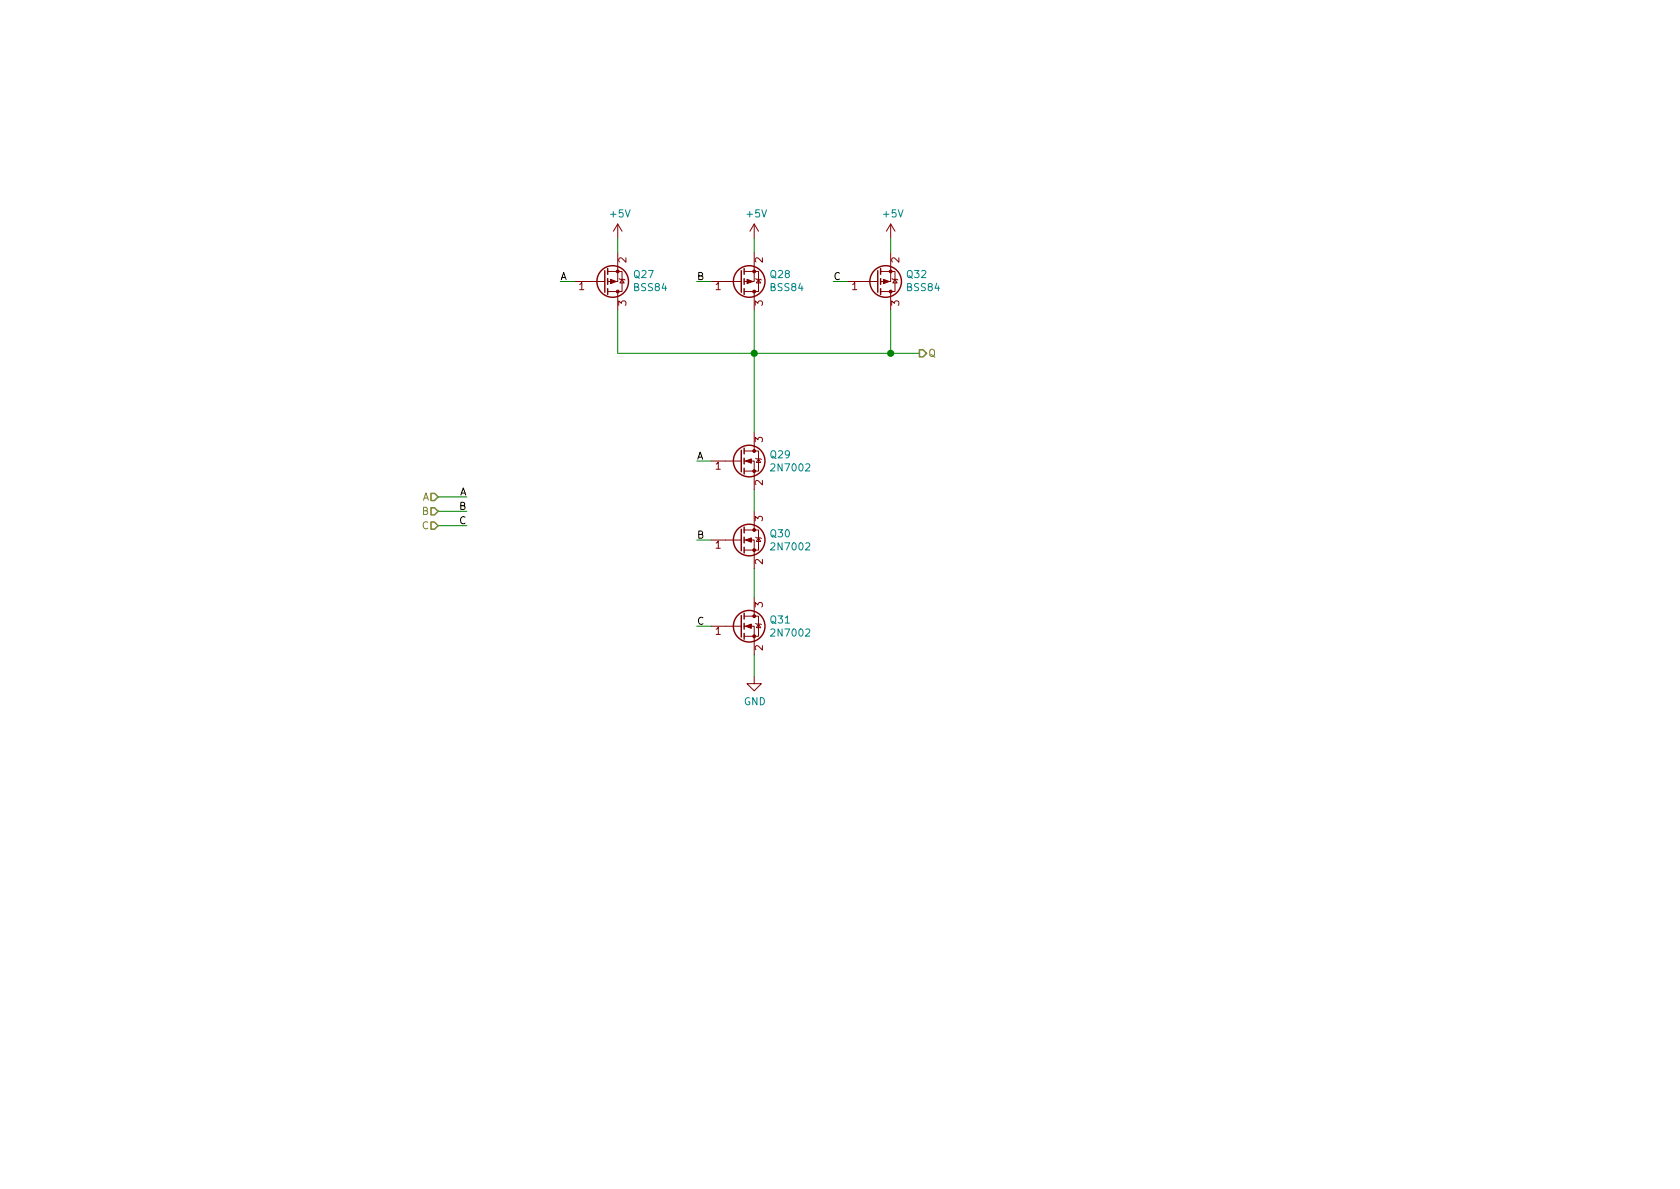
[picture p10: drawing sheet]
<svg xmlns="http://www.w3.org/2000/svg" width="297mm" height="210mm" viewBox="0 0 297 210" stroke-linecap="round" stroke-linejoin="round" font-family="sans-serif">
<g fill="none" stroke="#840000" stroke-width=".25">
<path d="M106.9 47.9v3.8M107.4 47.5v1M107.4 49.3v1M107.4 51v1.1M131.1 47.9v3.8M131.6 47.5v1M131.6 49.3v1M131.6 51v1.1M155.2 47.9v3.8M155.7 47.5v1M155.7 49.3v1M155.7 51v1.1"/>
<path d="M131.1 79.6v3.8M131.6 79.2v1.1M131.1 93.6v3.8M131.6 81v1M131.6 82.8v1M131.6 93.2v1M131.6 95v1M131.6 96.8v1M131.1 108.8v3.8M131.6 108.5v1M131.6 110.2v1M131.6 112v1"/>
<circle cx="108.3" cy="49.8" r="2.79"/>
<circle cx="132.5" cy="49.8" r="2.79"/>
<circle cx="156.6" cy="49.8" r="2.79"/>
<circle cx="132.5" cy="95.5" r="2.79"/>
<circle cx="132.5" cy="81.5" r="2.79"/>
<circle cx="132.5" cy="110.7" r="2.79"/>
</g>
<g fill="#840000" stroke="#840000" stroke-width=".18">
<path d="M132.1 49.4l1 .4-1 .4z"/>
<path d="M107.9 49.4l1.1 .4-1.1 .4z"/>
<path d="M131.8 110.7l1-.3v.7z"/>
<path d="M131.8 95.5l1-.4v.8z"/>
<path d="M131.8 81.5l1-.4v.8z"/>
<path d="M156.2 49.4l1 .4-1 .4z"/>
<circle cx="133.3" cy="48" r=".25"/>
<circle cx="133.3" cy="51.6" r=".25"/>
<circle cx="109.2" cy="48" r=".25"/>
<circle cx="109.2" cy="51.6" r=".25"/>
<circle cx="133.3" cy="112.5" r=".25"/>
<circle cx="133.3" cy="109" r=".25"/>
<circle cx="133.3" cy="97.3" r=".25"/>
<circle cx="133.3" cy="93.7" r=".25"/>
<circle cx="133.3" cy="83.3" r=".25"/>
<circle cx="133.3" cy="79.8" r=".25"/>
<circle cx="157.5" cy="48" r=".25"/>
<circle cx="157.5" cy="51.6" r=".25"/>
</g>
<g fill="none" stroke="#840000" stroke-width=".18">
<path d="M109.2 39.6v2.6M109.2 39.6l-.7 1.3M109.2 39.6l.8 1.3M133.3 39.6v2.6M133.3 39.6l-.7 1.3M133.3 39.6l.8 1.3M157.5 39.6l-.8 1.3M157.5 39.6v2.6M157.5 39.6l.7 1.3M101.6 49.8h5.3M107.4 48h2.6v3.6h-2.6M109.2 44.7v5.1h-1.8"/>
<path d="M109.2 51.6v3.3M109.5 49.3l.1 .1h.8l.1 .1M110 49.4l.4 .6h-.8zM125.7 49.8h5.4M131.6 48h2.5v3.6h-2.5M133.3 44.7v5.1h-1.7M133.3 51.6v3.3M133.6 49.3l.1 .1h.8l.1 .1M134.1 49.4l.4 .6h-.8zM149.9 49.8h5.3M155.7 48h2.5v3.6h-2.5M157.5 44.7v5.1h-1.8"/>
<path d="M157.5 51.6v3.3M157.7 49.3l.2 .1h.7l.1 .1M158.2 49.4l.4 .6h-.7zM131.6 79.8h2.5v3.5h-2.5M133.3 76.4v3.4M125.7 95.5h5.4M125.7 81.5h5.4M131.6 95.5h1.7v5.1M131.6 93.7h2.5v3.6h-2.5M131.6 81.5h1.7v5.1M133.3 90.4v3.3M133.6 95l.1 .1h.8l.1 .1"/>
<path d="M133.6 81l.1 .1h.8l.1 .2M134.1 95.1l.4 .7h-.8zM134.1 81.1l.4 .7h-.8zM125.7 110.7h5.4M131.6 110.7h1.7v5.1M131.6 109h2.5v3.5h-2.5M133.3 119.6v1.3h1.3l-1.3 1.3-1.2-1.3h1.2M133.3 105.7v3.3M133.6 110.2l.1 .2h.8l.1 .1M134.1 110.4l.4 .6h-.8z"/>
</g>
<g fill="none" stroke="#008400" stroke-width=".18">
<path d="M99.1 49.8h2.5M109.2 42.2v2.5M109.2 54.9v7.6h53.4M123.2 49.8h2.5M133.3 42.2v2.5M133.3 54.9v21.5M147.3 49.8h2.6M157.5 42.2v2.5M157.5 54.9v7.6M77.5 87.9h5M77.5 90.4h5M77.5 93h5"/>
<path d="M123.2 81.5h2.5M123.2 95.5h2.5M133.3 86.6v3.8M123.2 110.7h2.5M133.3 100.6v5.1M133.3 115.8v3.8"/>
</g>
<path d="M162.6 61.8h.6l.6 .7-.6 .6h-.6zM76.2 87.2h.6l.7 .7-.7 .6h-.6zM76.2 89.8h.6l.7 .6-.7 .7h-.6zM76.2 92.3h.6l.7 .7-.7 .6h-.6z" fill="none" stroke="#848400" stroke-width=".25"/>
<g fill="#008400" stroke="#008400" stroke-width=".25">
<circle cx="133.4" cy="62.5" r=".51"/>
<circle cx="157.5" cy="62.5" r=".51"/>
</g>
<g font-size="1.8" fill="#008484">
<text x="108" y="38.4">+5V</text>
<text x="132.1" y="38.4">+5V</text>
<text x="156.3" y="38.4">+5V</text>
<text x="112.1" y="49.2">Q27</text>
<text x="112.2" y="51.5">BSS84</text>
<text x="136.3" y="49.2">Q28</text>
<text x="136.3" y="51.5">BSS84</text>
<text x="160.4" y="49.2">Q32</text>
<text x="160.5" y="51.5">BSS84</text>
<text x="136.3" y="81">Q29</text>
<text x="136.7" y="83.4">2N7002</text>
<text x="136.3" y="95">Q30</text>
<text x="136.7" y="97.3">2N7002</text>
<text x="136.3" y="110.3">Q31</text>
<text x="136.7" y="112.6">2N7002</text>
<text x="131.5" y="124.7">GND</text>
</g>
<g font-size="1.8" fill="#840000">
<text x="110.7" y="46.5" transform="rotate(-90 110.7 46.5)">2</text>
<text x="134.9" y="46.5" transform="rotate(-90 134.9 46.5)">2</text>
<text x="159" y="46.5" transform="rotate(-90 159 46.5)">2</text>
<text x="102.4" y="51.3">1</text>
<text x="126.5" y="51.3">1</text>
<text x="150.6" y="51.3">1</text>
<text x="110.7" y="54.1" transform="rotate(-90 110.7 54.1)">3</text>
<text x="134.9" y="54.1" transform="rotate(-90 134.9 54.1)">3</text>
<text x="159" y="54.1" transform="rotate(-90 159 54.1)">3</text>
<text x="126.5" y="83.1">1</text>
<text x="134.9" y="78.2" transform="rotate(-90 134.9 78.2)">3</text>
<text x="134.9" y="85.8" transform="rotate(-90 134.9 85.8)">2</text>
<text x="134.9" y="92.2" transform="rotate(-90 134.9 92.2)">3</text>
<text x="126.5" y="97">1</text>
<text x="134.9" y="99.8" transform="rotate(-90 134.9 99.8)">2</text>
<text x="134.9" y="107.4" transform="rotate(-90 134.9 107.4)">3</text>
<text x="126.5" y="112.3">1</text>
<text x="134.9" y="115" transform="rotate(-90 134.9 115)">2</text>
</g>
<g font-size="1.8">
<text x="99.1" y="49.5">A</text>
<text x="123.2" y="49.5">B</text>
<text x="147.3" y="49.5">C</text>
<text x="123.2" y="81.3">A</text>
<text x="81.3" y="87.6">A</text>
<text x="81.3" y="90.2">B</text>
<text x="81.3" y="92.7">C</text>
<text x="123.2" y="95.2">B</text>
<text x="123.2" y="110.5">C</text>
</g>
<g font-size="1.8" fill="#848400">
<text x="164.1" y="63.1">Q</text>
<text x="74.7" y="88.5">A</text>
<text x="74.7" y="91.1">B</text>
<text x="74.7" y="93.6">C</text>
</g>
</svg>
